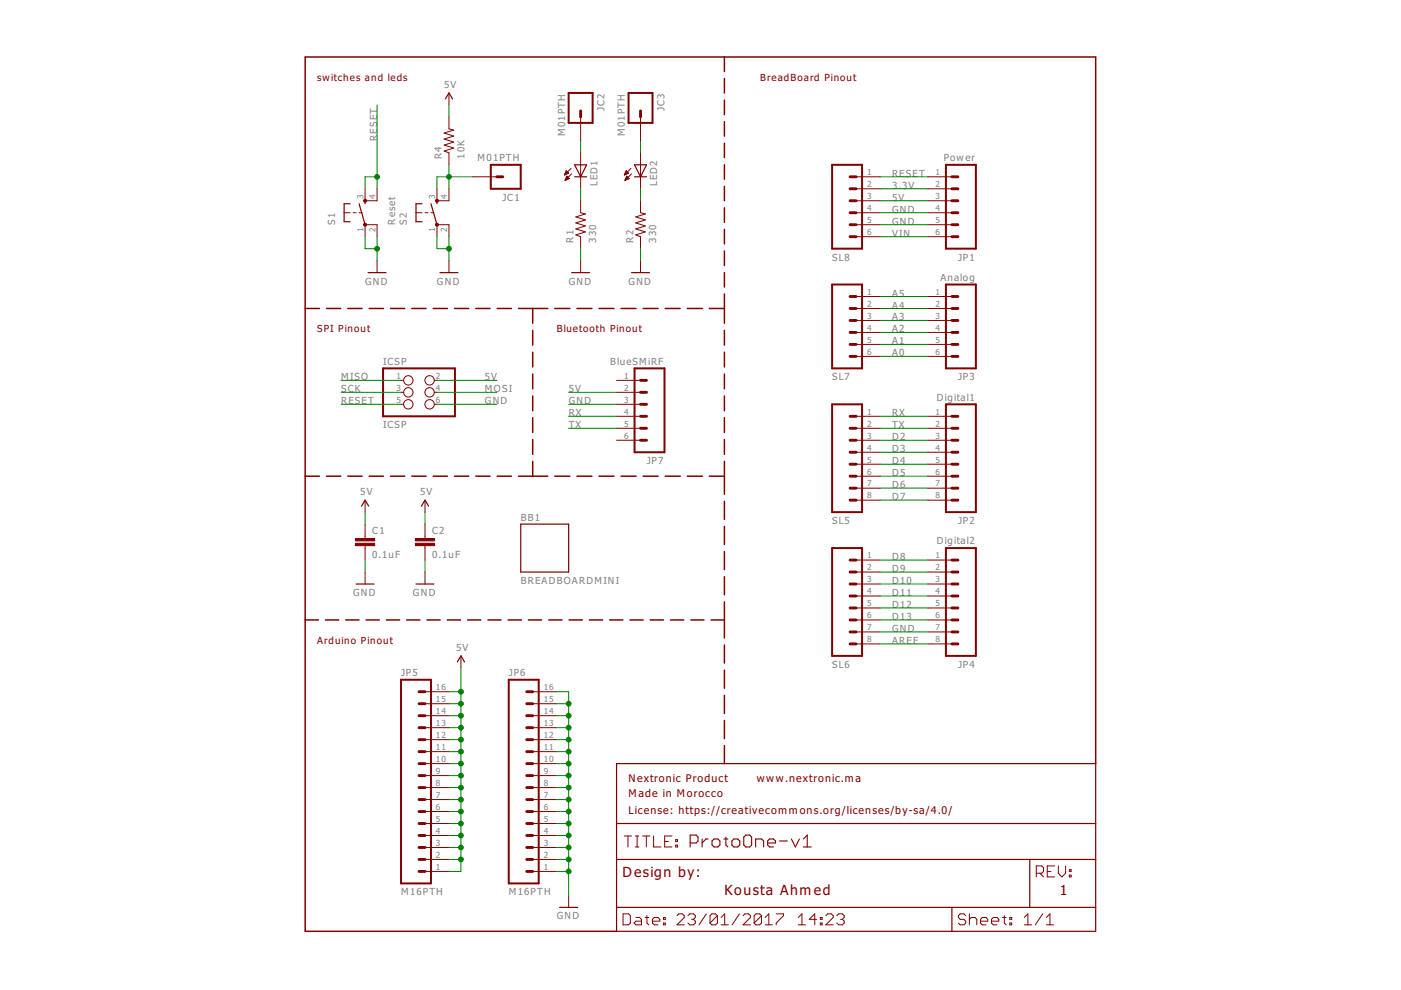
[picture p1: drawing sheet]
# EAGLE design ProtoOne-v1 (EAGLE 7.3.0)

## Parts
BB1  BREADBOARDMINI  [BREADBOARD-MINI]
C1  0.1uF  CAPPTH2  [CAP-PTH-SMALL2]
C2  0.1uF  CAPPTH2  [CAP-PTH-SMALL2]
FRAME1  FRAME-LETTER  [CREATIVE_COMMONS]
ICSP  ICSP  PINHD-2X3  [2X03]
JC1  M01PTH  [1X01]
JC2  M01PTH  [1X01]
JC3  M01PTH  [1X01]
JP1  Power  M06SIP  [1X06]
JP2  Digital1  M08  [1X08]
JP3  Analog  M06SIP  [1X06]
JP4  Digital2  M08  [1X08]
JP5  M16PTH  [1X16]
JP6  M16PTH  [1X16]
JP7  BlueSMiRF  M06SIP  [1X06]
LED1  LED5MM  [LED5MM]
LED2  LED5MM  [LED5MM]
R1  330  RESISTORPTH1  [AXIAL-0.3]
R2  330  RESISTORPTH1  [AXIAL-0.3]
R4  10K  RESISTORPTH1  [AXIAL-0.3]
S1  Reset  TAC_SWITCHPTH  [TACTILE-PTH]
S2  TAC_SWITCHPTH  [TACTILE-PTH]
SL5  M08  [1X08]
SL6  M08  [1X08]
SL7  M06SIP  [1X06]
SL8  M06SIP  [1X06]

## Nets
3.3V: JP1.2 SL8.2
5V [power]: C1.1 C2.1 ICSP.2 JP1.3 JP5.1 JP5.2 JP5.3 JP5.4 JP5.5 JP5.6 JP5.7 JP5.8 JP5.9 JP5.10 JP5.11 JP5.12 JP5.13 JP5.14 JP5.15 JP5.16 JP7.2 R4.P$2 SL8.3
A0: JP3.6 SL7.6
A1: JP3.5 SL7.5
A2: JP3.4 SL7.4
A3: JP3.3 SL7.3
A4: JP3.2 SL7.2
A5: JP3.1 SL7.1
AREF: JP4.8 SL6.8
D2: JP2.3 SL5.3
D3: JP2.4 SL5.4
D4: JP2.5 SL5.5
D5: JP2.6 SL5.6
D6: JP2.7 SL5.7
D7: JP2.8 SL5.8
D8: JP4.1 SL6.1
D9: JP4.2 SL6.2
D10: JP4.3 SL6.3
D11: JP4.4 SL6.4
D12: JP4.5 SL6.5
D13: JP4.6 SL6.6
GND [power]: C1.2 C2.2 ICSP.6 JP1.4 JP1.5 JP4.7 JP6.1 JP6.2 JP6.3 JP6.4 JP6.5 JP6.6 JP6.7 JP6.8 JP6.9 JP6.10 JP6.11 JP6.12 JP6.13 JP6.14 JP6.15 JP6.16 JP7.3 R1.P$1 R2.P$1 S1.1 S1.2 S2.1 S2.2 SL6.7 SL8.4 SL8.5
MISO: ICSP.1
MOSI: ICSP.4
N$2: JC1.1 R4.P$1 S2.3 S2.4
N$6: LED1.K(C) R1.P$2
N$7: LED2.K(C) R2.P$2
N$8: JC2.1 LED1.A
N$9: JC3.1 LED2.A
RESET: ICSP.5 JP1.1 S1.3 S1.4 SL8.1
RX: JP2.1 JP7.4 SL5.1
SCK: ICSP.3
TX: JP2.2 JP7.5 SL5.2
VIN [power]: JP1.6 SL8.6
Unconnected: JP7.1 JP7.6

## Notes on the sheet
- switches and leds | BreadBoard Pinout
- SPI Pinout | Bluetooth Pinout
- Arduino Pinout
- Kousta Ahmed | 1

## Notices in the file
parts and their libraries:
SparkFun-Aesthetics: Licensing: Creative Commons ShareAlike 4.0 International - https://creativecommons.org/licenses/by-sa/4.0
SparkFun-Aesthetics: License: https://creativecommons.org/licenses/by-sa/4.0
